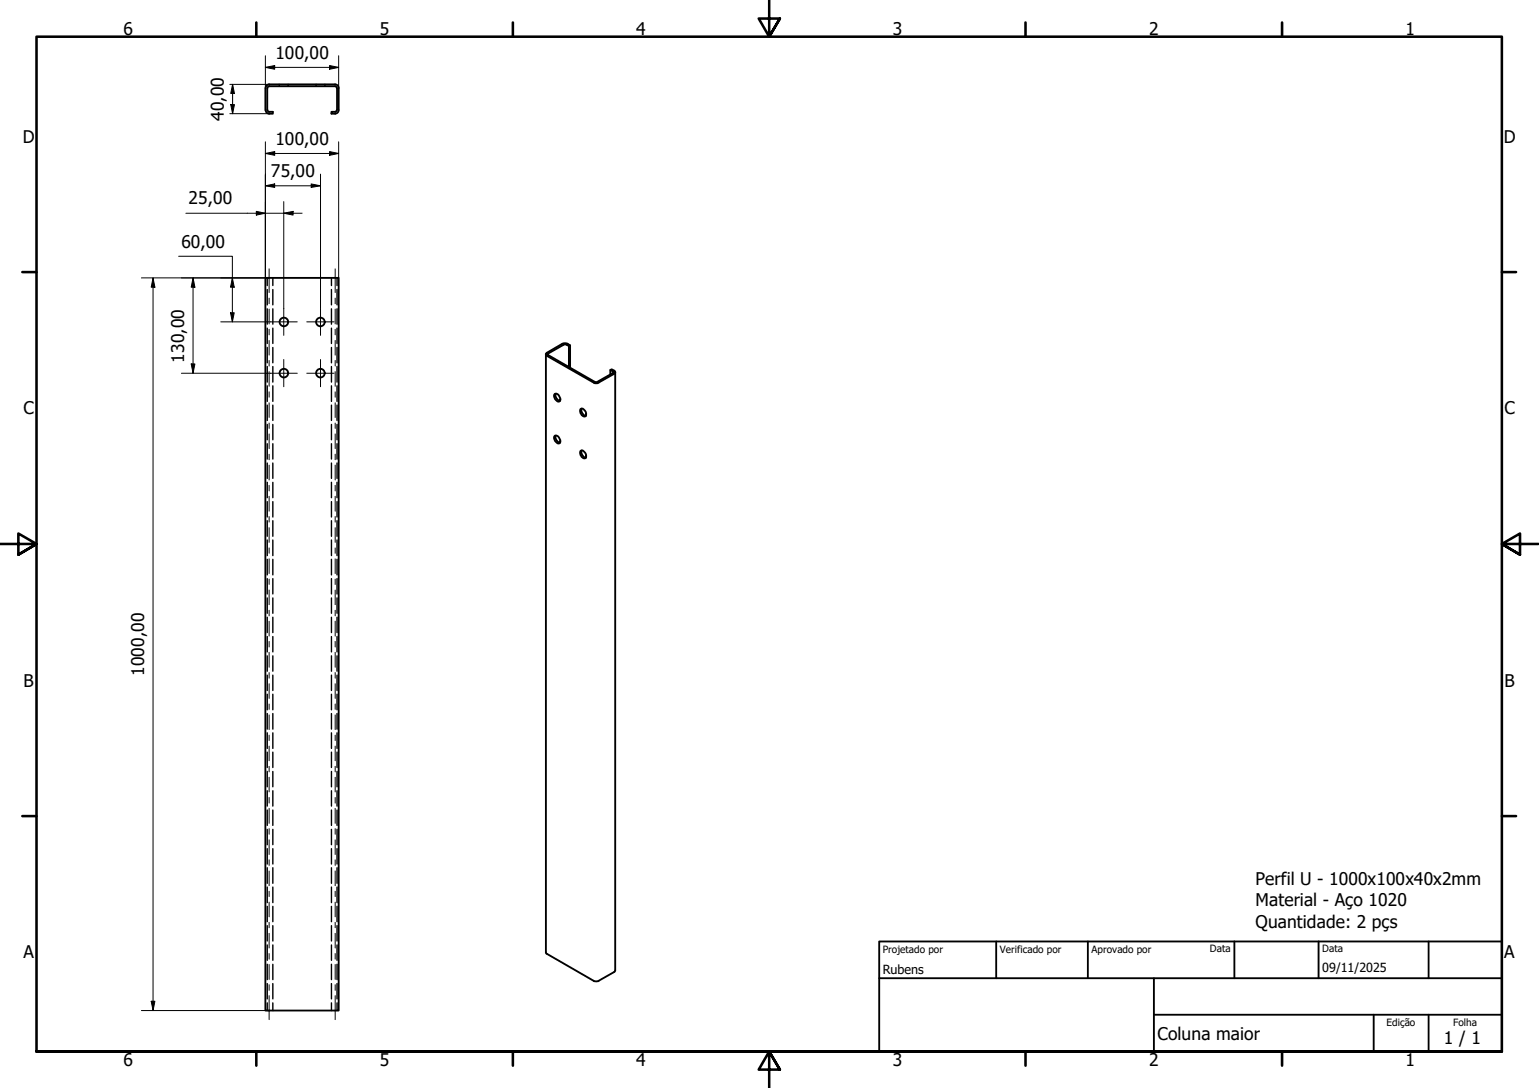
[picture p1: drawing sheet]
<svg xmlns="http://www.w3.org/2000/svg" width="420mm" height="297mm" viewBox="0 0 420 297" stroke-linecap="round" stroke-linejoin="round" font-family="sans-serif">
<!-- layer: Oculto (ISO) -->
<g fill="none" stroke="#000" stroke-width=".38">
<path d="M76.3 23v.2M76.3 23.4v.1M78.7 23v.2M78.7 23.4v.1M86.3 23v.2M86.3 23.4v.1M88.7 23v.2M88.7 23.4v.1M73 75.9v2.1M73 79v4.2M74.5 75.9v2.1M74.5 79v4.2"/>
<path d="M90.5 75.9v2.1M90.5 79v4.2M92 75.9v2.1M92 79v4.2M73 84.3v4.2M73 89.6v4.2M73 94.9v4.1M74.5 84.3v4.2M74.5 89.6v4.2M74.5 94.9v4.1M90.5 84.3v4.2M90.5 89.6v4.2"/>
<path d="M90.5 94.9v4.1M92 84.3v4.2M92 89.6v4.2M92 94.9v4.1M73 100.1v4.2M73 105.3v4.3M73 110.6v4.2M73 115.9v4.2M74.5 100.1v4.2M74.5 105.3v4.3M74.5 110.6v4.2M74.5 115.9v4.2"/>
<path d="M90.5 100.1v4.2M90.5 105.3v4.3M90.5 110.6v4.2M90.5 115.9v4.2M92 100.1v4.2M92 105.3v4.3M92 110.6v4.2M92 115.9v4.2M73 121.1v4.2M73 126.4v4.2M73 131.7v4.2M73 137v4.1"/>
<path d="M74.5 121.1v4.2M74.5 126.4v4.2M74.5 131.7v4.2M74.5 137v4.1M90.5 121.1v4.2M90.5 126.4v4.2M90.5 131.7v4.2M90.5 137v4.1M92 121.1v4.2M92 126.4v4.2M92 131.7v4.2M92 137v4.1"/>
<path d="M73 142.2v4.2M73 147.4v4.3M73 152.7v4.3M73 158v4.2M74.5 142.2v4.2M74.5 147.4v4.3M74.5 152.7v4.3M74.5 158v4.2M90.5 142.2v4.2M90.5 147.4v4.3M90.5 152.7v4.3M90.5 158v4.2"/>
<path d="M92 142.2v4.2M92 147.4v4.3M92 152.7v4.3M92 158v4.2M73 163.2v4.2M73 168.5v4.2M73 173.8v4.2M73 179.1v4.1M74.5 163.2v4.2M74.5 168.5v4.2M74.5 173.8v4.2M74.5 179.1v4.1"/>
<path d="M90.5 163.2v4.2M90.5 168.5v4.2M90.5 173.8v4.2M90.5 179.1v4.1M92 163.2v4.2M92 168.5v4.2M92 173.8v4.2M92 179.1v4.1M73 184.3v4.2M73 189.5v4.3M73 194.8v4.3M74.5 184.3v4.2"/>
<path d="M74.5 189.5v4.3M74.5 194.8v4.3M90.5 184.3v4.2M90.5 189.5v4.3M90.5 194.8v4.3M92 184.3v4.2M92 189.5v4.3M92 194.8v4.3M73 200.1v4.2M73 205.3v4.2M73 210.6v4.2M73 215.9v4.2"/>
<path d="M74.5 200.1v4.2M74.5 205.3v4.2M74.5 210.6v4.2M74.5 215.9v4.2M90.5 200.1v4.2M90.5 205.3v4.2M90.5 210.6v4.2M90.5 215.9v4.2M92 200.1v4.2M92 205.3v4.2M92 210.6v4.2M92 215.9v4.2"/>
<path d="M73 221.2v4.1M73 226.4v4.2M73 231.7v4.2M73 236.9v4.3M74.5 221.2v4.1M74.5 226.4v4.2M74.5 231.7v4.2M74.5 236.9v4.3M90.5 221.2v4.1M90.5 226.4v4.2M90.5 231.7v4.2M90.5 236.9v4.3"/>
<path d="M92 221.2v4.1M92 226.4v4.2M92 231.7v4.2M92 236.9v4.3M73 242.2v4.2M73 247.4v4.2M73 252.7v4.2M73 258v4.2M74.5 242.2v4.2M74.5 247.4v4.2M74.5 252.7v4.2M74.5 258v4.2"/>
<path d="M90.5 242.2v4.2M90.5 247.4v4.2M90.5 252.7v4.2M90.5 258v4.2M92 242.2v4.2M92 247.4v4.2M92 252.7v4.2M92 258v4.2M73 263.3v4.1M73 268.5v4.2M73 273.8v2.1M74.5 263.3v4.1"/>
<path d="M74.5 268.5v4.2M74.5 273.8v2.1M90.5 263.3v4.1M90.5 268.5v4.2M90.5 273.8v2.1M92 263.3v4.1M92 268.5v4.2M92 273.8v2.1"/>
</g>
<g fill="none" stroke="#000" stroke-width=".51">
<path d="M73 24.1v5.9M73 30.1l.5 .4M73.5 30.5h1v.5h-1M73.5 23h18M73.5 23.5h18M73.5 23a.98 .98 0 0 0-1 1v6a1.1 1.1 0 0 0 1 1M73.5 23.5l-.5 .5M91.5 23.5l.4 .5M91.5 23a.99 .99 0 0 1 1 1.1v6a.98 .98 0 0 1-1 .9M91.5 30.5h-1v.5h1M91.9 30.1l-.4 .4M92 24.1v5.9"/>
<path d="M72.5 75.9h20v200h-20zM149 96.6l4.5-2.8h1.2l.9 .5-.3 .2-1.2-.5-4.4 2.5-.2 .3 13.3 7.6 4.5-2.6 .1-.3-.8-.5 .4-.2 1 .7v.3l-4.7 2.8h-1.1l-12.9-7.5zM149 96.7v163.4l13.2 7.8 .6 .1 .5-.1 4.4-2.5 .3-.4v-163.4M155.3 94.5v5.7M155.6 94.3v6.1M151.4 107.6a1.33 1.33 0 0 1 1.3 .6 1.33 1.33 0 0 1 0 1.4 1.41 1.41 0 0 1-1.3-2zM151.4 119a1.33 1.33 0 0 1 1.3 .6 1.33 1.33 0 0 1 0 1.4 1.41 1.41 0 0 1-1.3-2zM151.8 107.5a1.55 1.55 0 0 0 1.1 2M151.8 118.9a1.55 1.55 0 0 0 1.1 2M158.5 111.7a1.15 1.15 0 0 1 1.5 1.2 .64 .64 0 0 1-.3 .9 .64 .64 0 0 1-.9-.5l-.4-1zM158.8 111.6a1.55 1.55 0 0 0 1.2 1.9M166.6 101v1.2"/>
<path d="M158.5 123.1a1.15 1.15 0 0 1 1.5 1.2 .64 .64 0 0 1-.3 .9 .64 .64 0 0 1-.9-.4l-.4-1.1zM158.8 123a1.55 1.55 0 0 0 1.2 2"/>
<circle cx="77.5" cy="87.9" r="1.17"/>
<circle cx="87.5" cy="87.9" r="1.17"/>
<circle cx="77.5" cy="101.9" r="1.17"/>
<circle cx="87.5" cy="101.9" r="1.17"/>
</g>
<!-- layer: Borda (ISO) -->
<g fill="none" stroke="#000" stroke-width=".7">
<path d="M70 6.1v3.9M140 6.1v3.9M210 0v10l-2.9-4.9h5.8l-2.9 4.9 2.9-4.9M280 6.1v3.9M350 6.1v3.9M6.1 74.3h3.9M410 74.3h3.9M0 148.5h10l-5-2.8v5.7l5-2.9-5 2.9M420 148.5h-10l5-2.8v5.7l-5-2.9 5 2.9M6.1 222.8h3.9M410 222.8h3.9M10 287.1v-277.1h400v277.1h-400h400"/>
<path d="M70 287.1v3.8M140 287.1v3.8M212.9 292l-2.9-4.9 2.9 4.9h-5.8l2.9-4.9v9.9M280 287.1v3.8M350 287.1v3.8"/>
</g>
<path d="M240 257h170v30.1h-170zM272 257v10.1M297 257v10.1M337 257v10.1M360 257v10.1M390 257v10.1M240 267.1h170M315 277h95M315 267.1v20M375 277v10.1M390 277v10.1" fill="none" stroke="#000" stroke-width=".51"/>
<!-- layer: Marca de centro (ISO) -->
<path d="M73.8 87.9h7.4M77.5 98.2v7.4M77.5 84.2v7.4M83.8 87.9h7.4M87.5 98.2v7.4M87.5 84.2v7.4M73.8 101.9h7.4M83.8 101.9h7.4" fill="none" stroke="#000" stroke-width=".27"/>
<!-- layer: Linha de centro (ISO) -->
<g fill="none" stroke="#000" stroke-width=".27">
<path d="M73.5 73.4v6.5M91.5 73.4v6.5M73.5 81.4v1.5M73.5 84.4v4M73.5 89.9v1.5M73.5 92.9v4.1M73.5 98.4v1.5M91.5 81.4v1.5M91.5 84.4v4M91.5 89.9v1.5M91.5 92.9v4.1M91.5 98.4v1.5"/>
<path d="M73.5 101.5v4M73.5 107v1.4M73.5 110v4M73.5 115.5v1.5M73.5 118.5v4M91.5 101.5v4M91.5 107v1.4M91.5 110v4M91.5 115.5v1.5M91.5 118.5v4M73.5 124v1.5M73.5 127v4"/>
<path d="M73.5 132.5v1.5M73.5 135.5v4.1M91.5 124v1.5M91.5 127v4M91.5 132.5v1.5M91.5 135.5v4.1M73.5 141v1.5M73.5 144.1v4M73.5 149.6v1.5M73.5 152.6v4M73.5 158.1v1.5M91.5 141v1.5"/>
<path d="M91.5 144.1v4M91.5 149.6v1.5M91.5 152.6v4M91.5 158.1v1.5M73.5 161.1v4M73.5 166.6v1.5M73.5 169.6v4.1M73.5 175.1v1.5M73.5 178.1v4.1M91.5 161.1v4M91.5 166.6v1.5M91.5 169.6v4.1"/>
<path d="M91.5 175.1v1.5M91.5 178.1v4.1M73.5 183.6v1.6M73.5 186.7v4M73.5 192.2v1.5M73.5 195.2v4M91.5 183.6v1.6M91.5 186.7v4M91.5 192.2v1.5M91.5 195.2v4M73.5 200.7v1.5M73.5 203.7v4"/>
<path d="M73.5 209.2v1.5M73.5 212.2v4M73.5 217.7v1.6M91.5 200.7v1.5M91.5 203.7v4M91.5 209.2v1.5M91.5 212.2v4M91.5 217.7v1.6M73.5 220.7v4.1M73.5 226.2v1.6M73.5 229.3v4M73.5 234.7v1.6"/>
<path d="M73.5 237.8v4M91.5 220.7v4.1M91.5 226.2v1.6M91.5 229.3v4M91.5 234.7v1.6M91.5 237.8v4M73.5 243.3v1.5M73.5 246.3v4M73.5 251.8v1.5M73.5 254.8v4M91.5 243.3v1.5M91.5 246.3v4"/>
<path d="M91.5 251.8v1.5M91.5 254.8v4M73.5 260.3v1.6M73.5 263.3v4.1M73.5 268.8v1.6M73.5 271.8v6.6M91.5 260.3v1.6M91.5 263.3v4.1M91.5 268.8v1.6M91.5 271.8v6.6"/>
</g>
<g fill="none" stroke="#000" stroke-width=".27">
<path d="M72.5 18.4l2.5-.5v1zM72.5 18.4h20M72.5 15.2v8.9M90 17.9l2.5 .5-2.5 .5zM92.5 15.2v8.9M62.7 23h10.8M62.7 31h10.8M63 28.6h1l-.5 2.4zM63.5 23l.5 2.5h-1zM63.5 23v8M72.5 38.7v37.2M92.5 38.7v37.2"/>
<path d="M50.7 58.2h31.8M70 57.7l2.5 .5-2.5 .5zM72.5 50.7l2.5-.5v1zM72.5 41.9l2.5-.5v1zM72.5 50.7h15M72.5 41.9h20M77.5 58.2l2.5-.5v1zM77.5 55v29.2M85 50.2l2.5 .5-2.5 .5zM87.5 47.5v36.7M90 41.4l2.5 .5-2.5 .5zM38.6 75.9h34.8"/>
<path d="M41.8 75.9l.5 2.5h-1zM41.8 75.9v200M48.8 70h14.6v17.9M52.7 75.9l.5 2.5h-1zM52.7 75.9v26M63.4 75.9l.5 2.5h-1zM52.2 99.4h1l-.5 2.5zM60.3 87.9h13.1M62.9 85.4h1l-.5 2.5zM73.6 87.9h.2M49.5 101.9h23.9M73.6 101.9h.2"/>
<path d="M38.6 275.9h34.8M41.3 273.4h1l-.5 2.5z"/>
</g>
<g fill="#000">
<path d="M72.5 18.4l2.5-.5v1zM90 17.9l2.5 .5-2.5 .5zM63 28.6h1l-.5 2.4zM63.5 23l.5 2.5h-1zM70 57.7l2.5 .5-2.5 .5zM72.5 50.7l2.5-.5v1zM72.5 41.9l2.5-.5v1zM77.5 58.2l2.5-.5v1zM85 50.2l2.5 .5-2.5 .5zM90 41.4l2.5 .5-2.5 .5zM41.8 75.9l.5 2.5h-1zM52.7 75.9l.5 2.5h-1z"/>
<path d="M63.4 75.9l.5 2.5h-1zM52.2 99.4h1l-.5 2.5zM62.9 85.4h1l-.5 2.5zM41.3 273.4h1l-.5 2.5z"/>
</g>
<g font-size="4.8">
<text x="33.7" y="9.6">6</text>
<text x="103.7" y="9.6">5</text>
<text x="173.7" y="9.6">4</text>
<text x="243.7" y="9.6">3</text>
<text x="313.7" y="9.6">2</text>
<text x="383.7" y="9.6">1</text>
<text x="75.2" y="16.1">100,00</text>
<text x="61.1" y="33" transform="rotate(-90 61.1 33)">40,00</text>
<text x="6.2" y="38.9">D</text>
<text x="75.2" y="39.5">100,00</text>
<text x="410.5" y="38.9">D</text>
<text x="74" y="48.3">75,00</text>
<text x="51.5" y="55.8">25,00</text>
<text x="49.5" y="67.6">60,00</text>
<text x="50.3" y="99" transform="rotate(-90 50.3 99)">130,00</text>
<text x="6.4" y="113.1">C</text>
<text x="410.7" y="113.1">C</text>
<text x="39.4" y="184.5" transform="rotate(-90 39.4 184.5)">1000,00</text>
<text x="6.4" y="187.4">B</text>
<text x="410.7" y="187.4">B</text>
<text x="342.8" y="241.7">Perfil U - 1000x100x40x2mm</text>
<text x="342.8" y="247.4">Material - Aço 1020</text>
<text x="342.8" y="253.2">Quantidade: 2 pçs</text>
<text x="6.4" y="261.7">A</text>
<text x="410.7" y="261.7">A</text>
<text x="316" y="283.8">Coluna maior</text>
<text x="394.2" y="285">1 / 1</text>
<text x="33.7" y="290.9">6</text>
<text x="103.7" y="290.9">5</text>
<text x="173.7" y="290.9">4</text>
<text x="243.7" y="290.9">3</text>
<text x="313.7" y="290.9">2</text>
<text x="383.7" y="290.9">1</text>
</g>
<g font-size="3.4">
<text x="241" y="266">Rubens</text>
<text x="361" y="265.5">09/11/2025</text>
</g>
<g font-size="2.7">
<text x="241" y="260.1">Projetado por</text>
<text x="273" y="260.1">Verificado por</text>
<text x="298" y="260.1">Aprovado por</text>
<text x="330.3" y="260">Data</text>
<text x="361" y="260">Data</text>
<text x="378.5" y="280.2">Edição</text>
<text x="396.7" y="280.1">Folha</text>
</g>
</svg>
